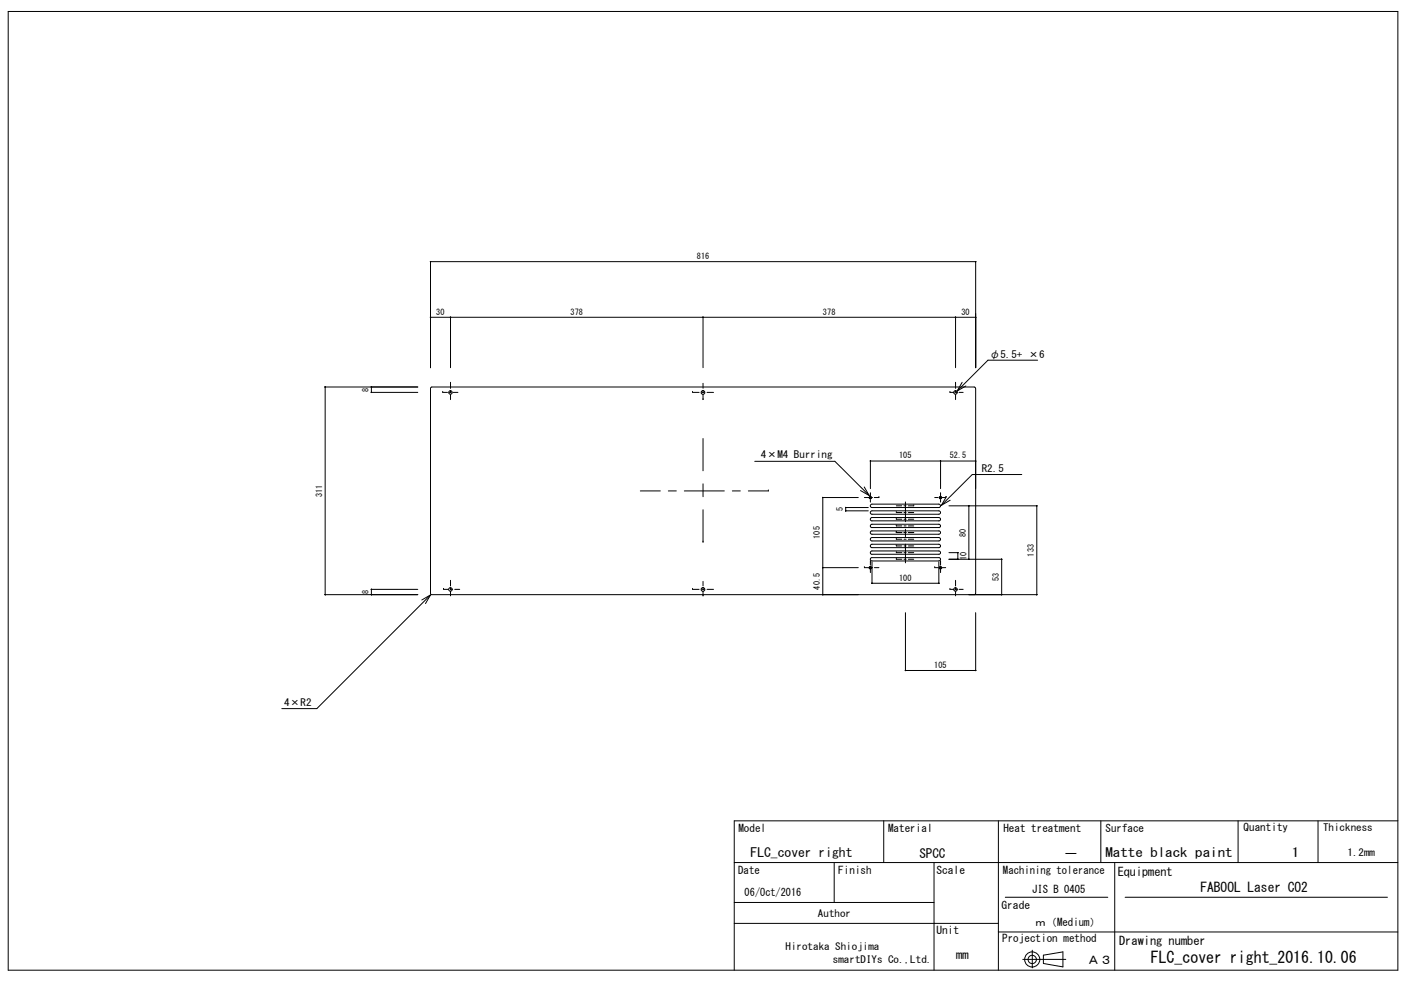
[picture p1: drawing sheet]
<svg xmlns="http://www.w3.org/2000/svg" width="297mm" height="210mm" viewBox="0 0 297 210" stroke-linecap="round" stroke-linejoin="round" font-family="sans-serif">
<g fill="none" stroke="#000" stroke-width=".21">
<path d="M1.7 2.4h294v202.9h-294zM91 55.3v.1M91.1 55.3v22.5M91.1 55.4h115.3M91.1 55.3v.1M206.4 55.3v.1M206.4 55.3v22.5M91 67.1v.1M91.1 67.1h115.3M91.1 67.1v.1M95.3 67.1v.1M95.3 67.1v10.7"/>
<path d="M95.4 67.1v.1M148.7 67.1v.1M148.7 67.1v10.7M148.8 67.1v.1M202.1 67.1v.1M202.1 67.1l.1 10.7M202.2 67.1v.1M206.4 67.1v.1M219.5 76.2h-10.5l-6.5 6.5M68.8 81.8v.1M68.8 81.8v44.1M68.8 81.9h19.6"/>
<path d="M78.5 81.8v1.3M78.6 83h9.8M78.6 81.8v.1M78.6 83v.1M91.4 81.9l-.3 .3v43.4l.1 .2h128.1M91.4 81.9h114.7M93.7 83h.1M93.7 83h1M95.1 83h.4M95.3 81.1h.1M95.3 81.1v1.1M95.3 82.6v.5"/>
<path d="M95.3 83.5v1.1M95.9 83h1M146.5 83h.1M146.5 83h1.4M148.5 83h.5M148.7 84.6h.1M148.7 81.1v1.1M148.7 82.6v.4M148.7 83.5v1.1M148.7 92.8v6.8M149.6 83h1.4M159.7 97.6h16.9l7.3 7.3"/>
<path d="M184.1 97.5v.1M198.9 97.5v.1M199 97.5v5.9M199 97.5v.1M201 83h.1M201 83h.9M202.2 81.1h.1M202.2 81.1v1.1M202.2 82.6v.5M202.2 83.5v1.1M202.2 83h.4M202.9 83h.9"/>
<path d="M203.6 80.9l-1.1 1.8M204.3 81.7l-1.8 1M206.1 81.9l.3 .3M206.4 97.5v.1M206.4 82.2v43.4M206.4 97.6l-22.3-.1v5.9M135.5 103.9h4.2M141.4 103.9h1.7M144.8 103.9h8.4M148.7 114.7h.1M148.7 102.4v2.7M148.7 107.9v6.8"/>
<path d="M154.9 103.9h1.7M158.3 103.9h4.3M162.6 103.9h.1M174 105.3h.1M174.1 105.2v.1M178.9 107.4h.1M178.9 108v.1M179 107.4h.1M179 108.1h.1M181.6 105.3h-7.5v20.6M182.1 103.8l1.8 1.1M182.8 103l1.1 1.9"/>
<path d="M182.9 105.3h.9M183.7 107.4h-4.8v.7h4.8M184 120h.3v.3h-.3zM184 105.2h.3v.2h-.3zM184.1 104.5h.1M184.1 118.9h.1M184.1 104.5v.5M184.1 105.3v.2M184.1 105.7v.5M184.1 118.9v.7M184.1 119.9v.3M184.2 105.3h.4"/>
<path d="M184.3 118h14.3a.36 .36 0 0 1 .4 .3 .36 .36 0 0 1-.4 .4h-14.1a.36 .36 0 0 1-.4-.3 .36 .36 0 0 1 .2-.4zM184.3 106.7h14.3a.36 .36 0 0 1 .4 .3 .36 .36 0 0 1-.4 .4h-14.1a.36 .36 0 0 1-.4-.3 .36 .36 0 0 1 .2-.4zM184.3 108.1h14.3a.36 .36 0 0 1 .4 .4 .36 .36 0 0 1-.4 .3h-14.1a.36 .36 0 0 1-.4-.3 .36 .36 0 0 1 .2-.4zM184.3 109.6l14.3-.1a.35 .35 0 0 1 .4 .4 .35 .35 0 0 1-.4 .3h-14.1a.36 .36 0 0 1-.4-.2 .36 .36 0 0 1 .2-.4zM184.3 112.4l14.3-.1a.36 .36 0 0 1 .4 .4 .36 .36 0 0 1-.4 .3h-14.1a.36 .36 0 0 1-.4-.2 .36 .36 0 0 1 .2-.4zM184.3 113.8l14.3-.1a.36 .36 0 0 1 .4 .4 .36 .36 0 0 1-.4 .4h-14.1a.36 .36 0 0 1-.4-.3 .36 .36 0 0 1 .2-.4zM184.3 115.2h14.3a.36 .36 0 0 1 .4 .3 .36 .36 0 0 1-.4 .4h-14.1a.36 .36 0 0 1-.4-.3 .36 .36 0 0 1 .2-.4zM184.5 111.6a.36 .36 0 0 1-.4-.3 .36 .36 0 0 1 .4-.4h14.1a.36 .36 0 0 1 .4 .4 .36 .36 0 0 1-.4 .3M184.5 117.3a.36 .36 0 0 1-.4-.4 .36 .36 0 0 1 .4-.3h14.1a.36 .36 0 0 1 .4 .3 .36 .36 0 0 1-.4 .4M184.5 111.6h14.1M184.5 117.3h14.1M184.5 118.9v4.6"/>
<path d="M185 105.3h.9M185.9 105.3h.1M189.6 118.3h.1M189.6 116.9h.1M189.6 115.5h.1M189.6 114.1h.1M189.6 112.7h.1M189.6 111.3h.1M189.6 109.9h.1M189.6 108.5h.1M189.6 118.3h1.2M189.6 116.9h1.2"/>
<path d="M189.6 107h1.2M189.6 115.5h1.2M189.6 114.1h1.2M189.6 112.7h1.2M189.6 111.3h1.2M189.6 109.9h1.2M189.6 108.5h1.2M191.2 107h.5M191.3 118.3h.4M191.3 116.9h.4M191.3 115.5h.4M191.3 114.1h.4"/>
<path d="M191.3 112.7h.4M191.3 111.3h.4M191.3 109.9h.4M191.3 108.5h.4M191.6 106.4h.1M191.6 106.4v4M191.6 112v1.6M191.6 115.1v4M192.2 107h1.1M192.2 118.3h1.1M192.2 116.9h1.1M192.2 115.5h1.1"/>
<path d="M192.2 114.1h1.1M192.2 112.7h1.1M192.2 111.3h1.1M192.2 109.9h1.1M192.2 108.5h1.1M193.3 107h.1M197.8 105.3h.7M198.6 118.9v4.6M198.8 105.3h.3M198.8 120h.3v.3h-.3zM198.8 105.2h.3v.2h-.3zM199 104.5h.1"/>
<path d="M199 118.9h.1M199 104.5v.5M199 105.3v.2M199 105.7v.5M199 118.9v.7M199 119.9v.3M199.3 105.3h.8M200.1 105.3h.1M200.2 105.1l-1 1.8M200.8 118.3h11.1v7.6M200.8 116.9h1.8M200.8 107h18.5"/>
<path d="M201 105.8l-1.8 1.1M202.6 116.9v1.5M202.7 116.9v.1M202.7 118.3v.1M205 107v11.4M205 107v.1M205 118.3v.1M211.9 118.3v.1M216.2 100.4h-10.5l-6.5 6.5M219.3 107v.1M219.3 107v18.9M219.4 107v.1"/>
<path d="M68.8 125.8v.1M68.8 125.8h19.6M78.5 124.7v1.2M78.6 124.7h9.8M78.6 124.7h.1M78.6 125.8v.1M91.1 125.9l-24.1 24h-7.4M91.1 125.9l-1.1 1.8M91.1 125.9l-1.9 1.1M93.8 124.7h.1M93.8 124.7h1.1M95.3 123h.1"/>
<path d="M95.3 123v1M95.3 124.4v.3M95.3 125.1v1M95.3 124.7h.5M96.2 124.7h1.1M146.5 124.7h.1M146.5 124.7h1.4M148.5 124.7h.5M148.7 126.1h.1M148.7 124.3a.39 .39 0 0 0-.4 .4 .39 .39 0 0 0 .4 .4M148.7 124.3a.39 .39 0 0 1 .4 .4 .39 .39 0 0 1-.4 .4M148.7 123v1"/>
<path d="M148.7 124.3v.4M148.7 125.1v1M149.6 124.7h1.4M174 120.1h.1M174 125.8h.1M174.1 120.1h7.5M174.1 120.1v.1M174.1 125.8v.1M182.9 120.1h.1M182.9 120.1h1M184.1 120.5v.7M184.2 120.1h.4"/>
<path d="M184.4 123.4h.1M184.5 123.4h14.1M184.5 123.4h.1M185 120.1h.9M191.6 129.6v12.3M197.8 120.1h.1M197.8 120.1h.7M198.6 123.4v.1M198.8 120.1h.3M199 120.5v.7M199.4 120.1h.7M201 124.7h.1"/>
<path d="M201 124.7h.9M202.2 123h.1M202.2 123v1M202.2 124.4v.3M202.2 125.1v1M202.2 124.7h.4M202.9 124.7h.9M206.4 125.6l-.3 .2M206.4 129.6v12.3M211.9 125.8v.1M219.3 125.8h.1M219.4 125.8v.1"/>
<path d="M191.5 141.8v.1M191.6 141.9h14.8M191.6 141.9h.1M206.4 141.8v.1M187 173.7v8.8M211.2 173.7v31.6M232.9 173.7v8.8M261.9 173.7v8.8M278.8 173.7v8.8M295.7 173.7h-140.4v31.6M155.3 191h42.3M155.3 182.5h140.4"/>
<path d="M155.3 195.4h55.9M176.5 182.5v8.5M197.6 182.5v22.8M211.2 197.2h84.5M212.7 189.9h21.7M235.8 182.5v22.8M238 189.9h55.5M216.4 203h9.1M218.4 201.1v3.7M220.7 202.1l4.2-.7v3.2l-4.2-.7z"/>
<circle cx="95.3" cy="83" r=".37"/>
<circle cx="148.7" cy="83" r=".39"/>
<circle cx="202.2" cy="83" r=".37"/>
<circle cx="184.1" cy="105.3" r=".26"/>
<circle cx="199" cy="105.3" r=".26"/>
<circle cx="95.3" cy="124.7" r=".37"/>
<circle cx="184.1" cy="120.1" r=".26"/>
<circle cx="199" cy="120.1" r=".26"/>
<circle cx="202.2" cy="124.7" r=".37"/>
<circle cx="218.4" cy="203" r="1.6"/>
<circle cx="218.4" cy="203" r=".88"/>
</g>
<text font-size="3.4" x="243.5" y="203.8">FLC_cover right_2016.10.06</text>
<text font-size="2.8" x="254" y="188.7">FABOOL Laser CO2</text>
<g font-size="2.7">
<text x="158.8" y="181.4">FLC_cover right</text>
<text x="194.5" y="181.5">SPCC</text>
<text x="225" y="181.5">－</text>
<text x="233.9" y="181.3">Matte black paint</text>
<text x="273.3" y="181.3">1</text>
</g>
<g font-size="2.5">
<text x="236.5" y="185.3">Equipment</text>
<text x="202.3" y="202.9">mm</text>
<text x="230" y="204">Ａ３</text>
<text x="236.8" y="199.9">Drawing number</text>
</g>
<g font-size="2.3">
<text x="156.2" y="176.1">Model</text>
<text x="187.9" y="176.1">Material</text>
<text x="212.3" y="176.1">Heat treatment</text>
<text x="233.9" y="176.1">Surface</text>
<text x="263.1" y="175.8">Quantity</text>
<text x="156.2" y="184.9">Date</text>
<text x="177.4" y="184.9">Finish</text>
<text x="198.1" y="184.9">Scale</text>
<text x="212.2" y="184.9">Machining tolerance</text>
<text x="157.5" y="189.6">06/Oct/2016</text>
<text x="218.4" y="188.9">JIS B 0405</text>
<text x="198.1" y="197.6">Unit</text>
<text x="211.9" y="192.3">Grade</text>
<text x="219" y="195.8">ｍ（Medium）</text>
<text x="212" y="199.4">Projection method</text>
</g>
<g font-size="2.1">
<text x="209.3" y="75.7">φ5.5+ ×6</text>
<text x="161" y="97">4×M4 Burring</text>
<text x="207.7" y="99.8">R2.5</text>
<text x="60.1" y="149.4">4×R2</text>
<text x="279.9" y="175.9">Thickness</text>
<text x="285.1" y="181.1">1.2mm</text>
<text x="173.1" y="194">Author</text>
<text x="166.2" y="201">Hirotaka Shiojima</text>
<text x="176.2" y="203.7">smartDIYs Co.,Ltd.</text>
</g>
<g font-size="1.8">
<text x="147.4" y="54.8">816</text>
<text x="92.3" y="66.6">30</text>
<text x="120.7" y="66.6">378</text>
<text x="174.1" y="66.6">378</text>
<text x="203.4" y="66.6">30</text>
<text x="78" y="82.9" transform="rotate(-90 78 82.9)">8</text>
<text x="190.2" y="97">105</text>
<text x="200.9" y="97">52.5</text>
<text x="68.2" y="105.2" transform="rotate(-90 68.2 105.2)">311</text>
<text x="178.3" y="108.2" transform="rotate(-90 178.3 108.2)">5</text>
<text x="204.4" y="113.6" transform="rotate(-90 204.4 113.6)">80</text>
<text x="173.5" y="114" transform="rotate(-90 173.5 114)">105</text>
<text x="204.4" y="118.5" transform="rotate(-90 204.4 118.5)">10</text>
<text x="218.7" y="117.8" transform="rotate(-90 218.7 117.8)">133</text>
<text x="78" y="125.7" transform="rotate(-90 78 125.7)">8</text>
<text x="173.5" y="124.7" transform="rotate(-90 173.5 124.7)">40.5</text>
<text x="190.2" y="122.8">100</text>
<text x="211.3" y="123" transform="rotate(-90 211.3 123)">53</text>
<text x="197.7" y="141.3">105</text>
</g>
</svg>
